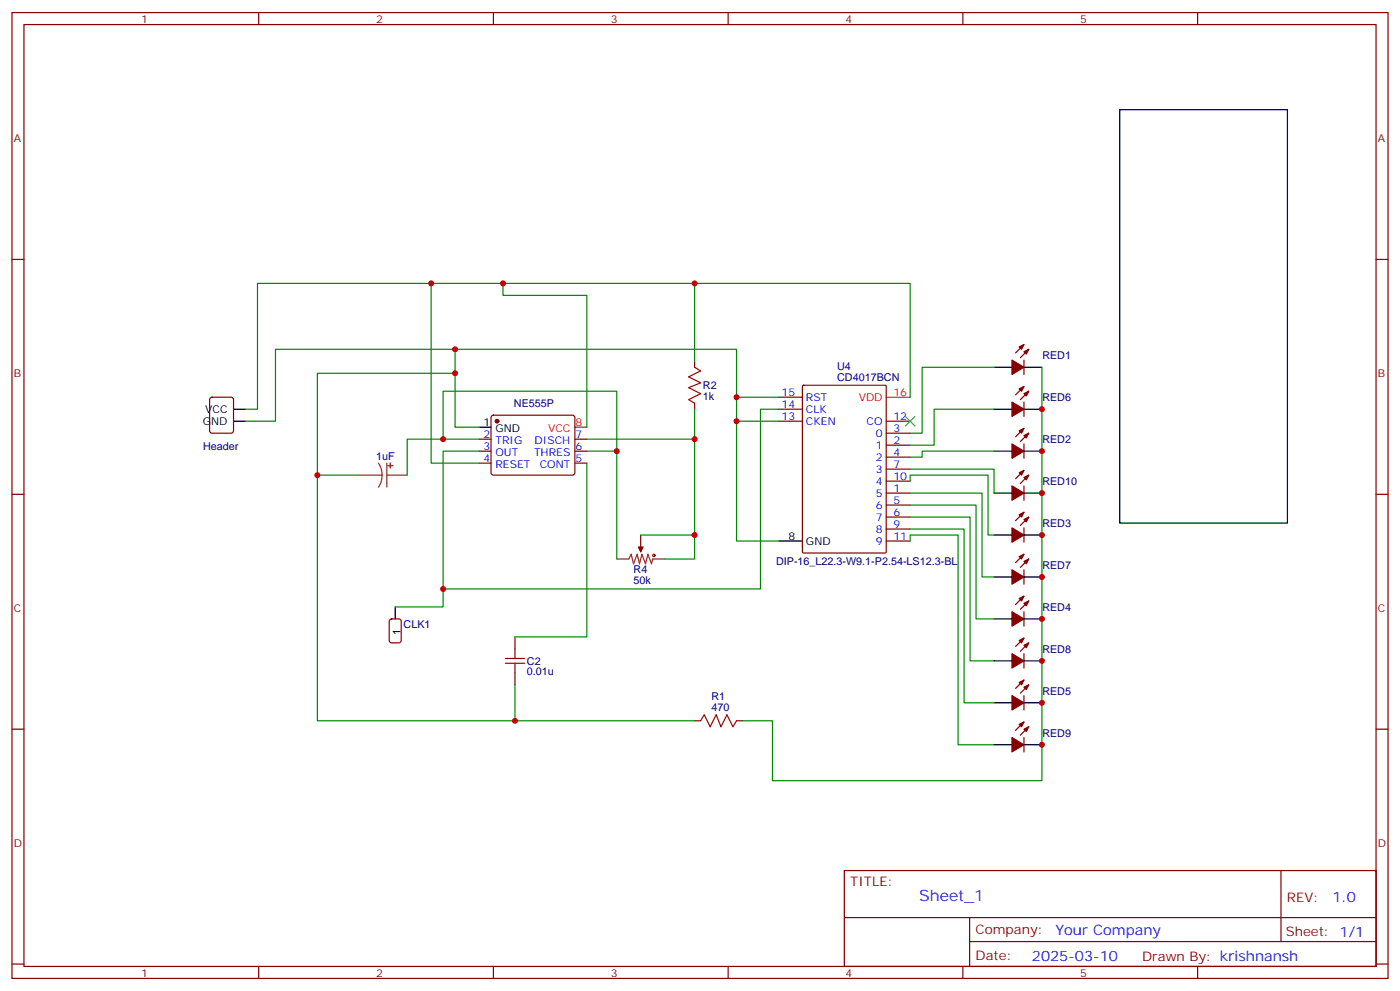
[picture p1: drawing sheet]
<svg xmlns="http://www.w3.org/2000/svg" width="412mm" height="292mm" viewBox="0 0 412 292" stroke-linecap="round" stroke-linejoin="round" font-family="sans-serif">
<g fill="none" stroke="#870000" stroke-width=".35">
<path d="M3.5 3.7h405.4v284.3h-405.4zM7.1 7.2h398.2v277.3h-398.2zM76.2 3.7v3.5M145.3 3.7v3.5M214.5 3.7v3.5M283.6 3.7v3.5M352.8 3.7v3.5M3.5 76.4h3.6M405.3 76.4h3.6M62 117.2l.4-.3h5.7l.6 .5 .1 9.4-.5 .7h-5.9l-.6-.4-.1-9.4zM204.6 106.4v1.7M204.6 118.7v1.8"/>
<path d="M229.3 116.9h7.1M236.4 113.6l.3-.2h24l.3 .2 .1 48.9-.2 .3h-24.2l-.3-.2zM301.6 106v4.2M301.6 118.4v4.2M301.6 101.4l-2.4 2.5M301.6 113.8l-2.4 2.4M303 102.8l-2.4 2.5M303 115.2l-2.4 2.5M141.1 129.3h3.5M141.1 132.8h3.5M141.1 136.3h3.5M144.9 122.4l.4-.2h23.3l.5 .2 .2 .5v16.5l-.7 .5-23.5-.1-.5-.6v-16.3z"/>
<path d="M169.3 129.3h3.6M169.3 132.8h3.6M169.3 136.3h3.6M229.3 124h7.1M229.3 120.5h7.1M261.1 131.1h7M261.1 127.5h7M261.1 134.6h7M261.1 138.1h7M261.1 124h7M301.6 130.7v4.2M301.6 126.1l-2.4 2.5"/>
<path d="M301.6 138.5l-2.4 2.4M303 127.5l-2.4 2.5M303 139.9l-2.4 2.4M3.5 145.5h3.6M188.7 157.5v3.5M261.1 145.2h7M261.1 148.7h7M261.1 152.2h7M261.1 155.8h7M261.1 141.6h7M261.1 159.3h7M301.6 143.1v4.2"/>
<path d="M301.6 155.4v4.2M301.6 150.8l-2.4 2.5M303 152.2l-2.4 2.5M405.3 145.5h3.6M301.6 167.7v4.3M301.6 175.5l-2.4 2.5M301.6 163.2l-2.4 2.4M303 176.9l-2.4 2.5M303 164.6l-2.4 2.4M151.7 187.5v3.5M151.7 198.1v3.5M301.6 180.1v4.2"/>
<path d="M301.6 192.4v4.3M301.6 187.9l-2.4 2.4M303 189.3l-2.4 2.4M3.5 214.7h3.6M204.6 212.2h1.8M217 212.2h1.7M301.6 204.8v4.2M301.6 217.1v4.3M301.6 200.2l-2.4 2.5M301.6 212.5l-2.4 2.5M303 201.6l-2.4 2.5M303 214l-2.4 2.4"/>
<path d="M405.3 214.7h3.6M248.7 256.3h156.6v28.2h-156.6zM377.3 256.3v20.9M248.7 270.1h156.5M285.6 277.2h119.6M285.6 270.1v14.2M3.5 283.8h3.6M76.2 284.5v3.5M145.3 284.5v3.5M214.5 284.5v3.5M283.6 284.5v3.5M352.8 284.5v3.5"/>
<path d="M405.3 283.8h3.6"/>
</g>
<g fill="none" stroke="#000" stroke-width=".35">
<path d="M329.8 32.3h49.4v121.7h-49.4zM292.8 108.1h5.3M301.6 108.1h5.3M68.8 124h3.5M68.8 120.5h3.5M141.1 125.8h3.5M292.8 120.5h5.3M292.8 132.8h5.3M301.6 120.5h5.3M301.6 132.8h5.3M229.3 159.3h7.1M292.8 157.5h5.3"/>
<path d="M292.8 145.2h5.3M301.6 157.5h5.3M301.6 145.2h5.3M116.4 178.7v3.5M292.8 169.9h5.3M301.6 169.9h5.3M292.8 182.2h5.3M292.8 194.6h5.3M301.6 182.2h5.3M301.6 194.6h5.3M292.8 206.9h5.3M292.8 219.3h5.3"/>
<path d="M301.6 206.9h5.3M301.6 219.3h5.3"/>
</g>
<g fill="#870000" stroke="#870000" stroke-width=".35">
<path d="M300.2 102.1l1.4-.7-.7 1.4z"/>
<path d="M301.6 103.5l1.4-.7-.7 1.4z"/>
<path d="M298.1 106l3.5 2.1-3.5 2.1z"/>
<path d="M188 161h1.4l-.7 1.5z"/>
<path d="M300.2 126.8l1.4-.7-.7 1.4z"/>
<path d="M301.6 128.2l1.4-.7-.7 1.4z"/>
<path d="M298.1 130.7l3.5 2.1-3.5 2.1z"/>
<path d="M300.2 151.5l1.4-.7-.7 1.4z"/>
<path d="M301.6 152.9l1.4-.7-.7 1.4z"/>
<path d="M298.1 155.4l3.5 2.1-3.5 2.1z"/>
<path d="M300.2 176.2l1.4-.7-.7 1.4z"/>
<path d="M301.6 177.6l1.4-.7-.7 1.4z"/>
<path d="M298.1 180.1l3.5 2.1-3.5 2.1z"/>
<path d="M300.2 200.9l1.4-.7-.7 1.4z"/>
<path d="M301.6 202.3l1.4-.7-.7 1.4z"/>
<path d="M298.1 204.8l3.5 2.1-3.5 2.1z"/>
<path d="M300.2 114.5l1.4-.7-.7 1.4z"/>
<path d="M301.6 115.9l1.4-.7-.7 1.4z"/>
<path d="M298.1 118.4l3.5 2.1-3.5 2.1z"/>
<path d="M300.2 163.9l1.4-.7-.7 1.4z"/>
<path d="M301.6 165.3l1.4-.7-.7 1.4z"/>
<path d="M298.1 167.7l3.5 2.2-3.5 2.1z"/>
<path d="M300.2 188.6l1.4-.7-.7 1.4z"/>
<path d="M301.6 190l1.4-.7-.7 1.4z"/>
<path d="M298.1 192.4l3.5 2.2-3.5 2.1z"/>
<path d="M300.2 213.3l1.4-.8-.7 1.5z"/>
<path d="M301.6 214.7l1.4-.7-.7 1.4z"/>
<path d="M298.1 217.1l3.5 2.2-3.5 2.1z"/>
<path d="M300.2 139.2l1.4-.7-.7 1.4z"/>
<path d="M301.6 140.6l1.4-.7-.7 1.4z"/>
<path d="M298.1 143.1l3.5 2.1-3.5 2.1z"/>
<circle cx="146.4" cy="124" r=".53"/>
</g>
<path d="M261.1 116.9h7M169.3 125.8h3.6" fill="none" stroke="#f00" stroke-width=".35"/>
<path d="M105.8 139.9h6.7M111.5 136.3l.8 1.7 .2 1.9M112.5 139.9l-.2 1.8-.8 1.7M113.9 139.9h6M113.9 136.3v7.1M181.7 164.6h3.5l.7-1.4 .7 2.8 1.1-2.8 .7 2.8 .7-2.8 1 2.8 .8-2.8 1 2.8 .4-1.4h3.5M188.7 161v1.5" fill="none" stroke="#8c2424" stroke-width=".35"/>
<g fill="#8c2424" stroke="#8c2424" stroke-width=".35">
<path d="M115 136.3v1.5z"/>
<path d="M114.3 137.1h1.4z"/>
</g>
<g fill="none" stroke="#a10000" stroke-width=".35">
<path d="M204.6 108.1l1.8 1.1-3.6 1.7 3.6 1.8-3.6 1.4 3.6 1.8-3.6 1.8 1.8 1M148.9 193.9h5.6M148.9 195.3h5.6M151.7 191v2.9M151.7 195.3v2.8M206.4 212.2l1-1.8 1.8 3.6 1.8-3.6 1.4 3.6 1.7-3.6 1.8 3.6 1.1-1.8"/>
<circle cx="192.6" cy="163.5" r=".35"/>
</g>
<path d="M114.9 182.4l.5-.2h2.1l.6 .4 .1 6-.5 .6-2.3 .1-.7-.5v-5.9z" fill="none" stroke="#900" stroke-width=".35"/>
<path d="M266.7 122.6l2.8 2.8M269.5 122.6l-2.8 2.8" fill="none" stroke="#3c3" stroke-width=".35"/>
<g fill="none" stroke="#008700" stroke-width=".35">
<path d="M127 83.4v52.9h14.1M148.2 83.4v3.6h24.7v38.8M204.6 83.4v23M134.1 102.8v23h7M134.1 109.9h-40.6v102.3h111.1M217 116.9h12.3M268.1 116.9v-33.5h-192.3v37.1h-3.5M292.8 108.1h-21.2v19.4h-3.5M306.9 108.1v121.7h-79.4v-17.6h-8.8M72.3 124h8.8v-21.2h135.9v56.5h12.3M93.5 139.9h12.3M130.5 129.3v-14.1h51.2v49.4"/>
<path d="M141.1 129.3h-21.2v10.6M141.1 132.8h-10.6v45.9h-14.1M172.9 136.3v51.2h-21.2M172.9 129.3h31.7M172.9 132.8h8.8M204.6 120.5v44.1h-8.8M217 124h12.3M229.3 120.5h-5.3v52.9h-93.5M268.1 138.1h24.7v7.1M292.8 120.5h-17.6v10.6h-7.1M292.8 132.8h-21.2v1.8h-3.5M188.7 157.5h15.9"/>
<path d="M268.1 141.6v-1.7h22.9v17.6h1.8M268.1 145.2h21.2v24.7h3.5M268.1 148.7h19.4v33.5h5.3M268.1 152.2h17.7v42.4h7M268.1 155.8h15.9v51.1h8.8M268.1 159.3v-1.8h14.1v61.8h10.6M151.7 201.6v10.6"/>
</g>
<g fill="#c00">
<circle cx="127" cy="83.4" r=".88"/>
<circle cx="148.2" cy="83.4" r=".88"/>
<circle cx="204.6" cy="83.4" r=".88"/>
<circle cx="204.6" cy="129.3" r=".88"/>
<circle cx="134.1" cy="102.8" r=".88"/>
<circle cx="204.6" cy="157.5" r=".88"/>
<circle cx="130.5" cy="129.3" r=".88"/>
<circle cx="181.7" cy="132.8" r=".88"/>
<circle cx="134.1" cy="109.9" r=".88"/>
<circle cx="93.5" cy="139.9" r=".88"/>
<circle cx="151.7" cy="212.2" r=".88"/>
<circle cx="130.5" cy="173.4" r=".88"/>
<circle cx="217" cy="116.9" r=".88"/>
<circle cx="217" cy="124" r=".88"/>
<circle cx="306.9" cy="132.8" r=".88"/>
<circle cx="306.9" cy="157.5" r=".88"/>
<circle cx="306.9" cy="182.2" r=".88"/>
<circle cx="306.9" cy="206.9" r=".88"/>
<circle cx="306.9" cy="120.5" r=".88"/>
<circle cx="306.9" cy="169.9" r=".88"/>
<circle cx="306.9" cy="194.6" r=".88"/>
<circle cx="306.9" cy="219.3" r=".88"/>
<circle cx="306.9" cy="145.2" r=".88"/>
</g>
<text font-size="4.6" fill="#00f" x="270.8" y="265.3">Sheet_1</text>
<g font-size="4.2" fill="#00f">
<text x="392.5" y="265.6">1.0</text>
<text x="310.9" y="275.1">Your Company</text>
<text x="304" y="282.9">2025-03-10</text>
</g>
<g font-size="3.9" fill="#800">
<text x="250.5" y="260.9">TITLE:</text>
<text x="379.1" y="265.6">REV:</text>
<text x="287.4" y="275.1">Company:</text>
<text x="378.7" y="275.7">Sheet: 1/1</text>
<text x="287.4" y="282.8">Date:</text>
<text x="336.4" y="282.8">Drawn By: krishnansh</text>
</g>
<g font-size="3.2" fill="#800">
<text x="41.6" y="6.7">1</text>
<text x="110.8" y="6.7">2</text>
<text x="179.9" y="6.7">3</text>
<text x="249.1" y="6.7">4</text>
<text x="318.2" y="6.7">5</text>
<text x="4.1" y="41.8">A</text>
<text x="405.9" y="41.8">A</text>
<text x="4.1" y="110.9">B</text>
<text x="405.9" y="110.9">B</text>
<text x="4.1" y="180.1">C</text>
<text x="405.9" y="180.1">C</text>
<text x="4.1" y="249.2">D</text>
<text x="405.9" y="249.2">D</text>
<text x="41.6" y="287.5">1</text>
<text x="110.8" y="287.5">2</text>
<text x="179.9" y="287.5">3</text>
<text x="249.1" y="287.5">4</text>
<text x="318.2" y="287.5">5</text>
</g>
<g font-size="3.2" fill="#000080">
<text x="307" y="105.7">RED1</text>
<text x="246.6" y="112.2">CD4017BCN</text>
<text x="246.6" y="109.1">U4</text>
<text x="151.4" y="119.8">NE555P</text>
<text x="207.1" y="117.7">1k</text>
<text x="207.1" y="114.5">R2</text>
<text x="307" y="118.1">RED6</text>
<text x="307" y="130.4">RED2</text>
<text x="59.8" y="132.4">Header</text>
<text x="110.8" y="135.3">1uF</text>
<text x="307" y="142.8">RED10</text>
<text x="307" y="155.1">RED3</text>
<text x="228.6" y="166.3">DIP-16_L22.3-W9.1-P2.54-LS12.3-BL</text>
<text x="307" y="167.5">RED7</text>
<text x="186.6" y="172">50k</text>
<text x="186.6" y="168.8">R4</text>
<text x="307" y="179.8">RED4</text>
<text x="118.9" y="184.7">CLK1</text>
<text x="155.2" y="195.7">C2</text>
<text x="307" y="192.2">RED8</text>
<text x="155.2" y="198.9">0.01u</text>
<text x="209.6" y="209.4">470</text>
<text x="209.6" y="206.2">R1</text>
<text x="307" y="204.5">RED5</text>
<text x="307" y="216.9">RED9</text>
</g>
<g font-size="3.2" fill="#00f">
<text x="230.2" y="116.6">15</text>
<text x="237.4" y="118">RST</text>
<text x="230.2" y="120.1">14</text>
<text x="230.2" y="123.6">13</text>
<text x="237.4" y="121.5">CLK</text>
<text x="237.4" y="125.1">CKEN</text>
<text x="255.3" y="125.1">CO</text>
<text x="263.2" y="123.6">12</text>
<text x="142.4" y="128.9">2</text>
<text x="145.9" y="130.7">TRIG</text>
<text x="157.5" y="130.7">DISCH</text>
<text x="169.5" y="128.9">7</text>
<text x="258" y="128.6">0</text>
<text x="263.2" y="130.7">2</text>
<text x="263.2" y="127.2">3</text>
<text x="142.4" y="132.5">3</text>
<text x="142.4" y="136">4</text>
<text x="145.9" y="134.2">OUT</text>
<text x="145.9" y="137.8">RESET</text>
<text x="157.3" y="134.2">THRES</text>
<text x="159" y="137.8">CONT</text>
<text x="169.5" y="136">5</text>
<text x="169.5" y="132.5">6</text>
<text x="258" y="132.1">1</text>
<text x="258" y="135.6">2</text>
<text x="263.2" y="134.2">4</text>
<text x="263.2" y="137.8">7</text>
<text x="258" y="139.2">3</text>
<text x="258" y="142.7">4</text>
<text x="263.2" y="141.3">10</text>
<text x="258" y="146.2">5</text>
<text x="258" y="149.8">6</text>
<text x="263.2" y="144.8">1</text>
<text x="263.2" y="148.3">5</text>
<text x="258" y="153.3">7</text>
<text x="263.2" y="151.9">6</text>
<text x="263.2" y="155.4">9</text>
<text x="258" y="156.8">8</text>
<text x="258" y="160.3">9</text>
<text x="263.2" y="158.9">11</text>
</g>
<g font-size="3.2" fill="#f00">
<text x="252.9" y="118">VDD</text>
<text x="263.2" y="116.6">16</text>
<text x="169.5" y="125.4">8</text>
<text x="161.4" y="127.2">VCC</text>
</g>
<g font-size="3.2">
<text x="59.7" y="125.1">GND</text>
<text x="60.4" y="121.5">VCC</text>
<text x="142.4" y="125.4">1</text>
<text x="145.9" y="127.2">GND</text>
<text x="232.2" y="158.9">8</text>
<text x="237.4" y="160.3">GND</text>
<text x="118" y="186.8" transform="rotate(-90 118 186.8)">1</text>
</g>
</svg>
